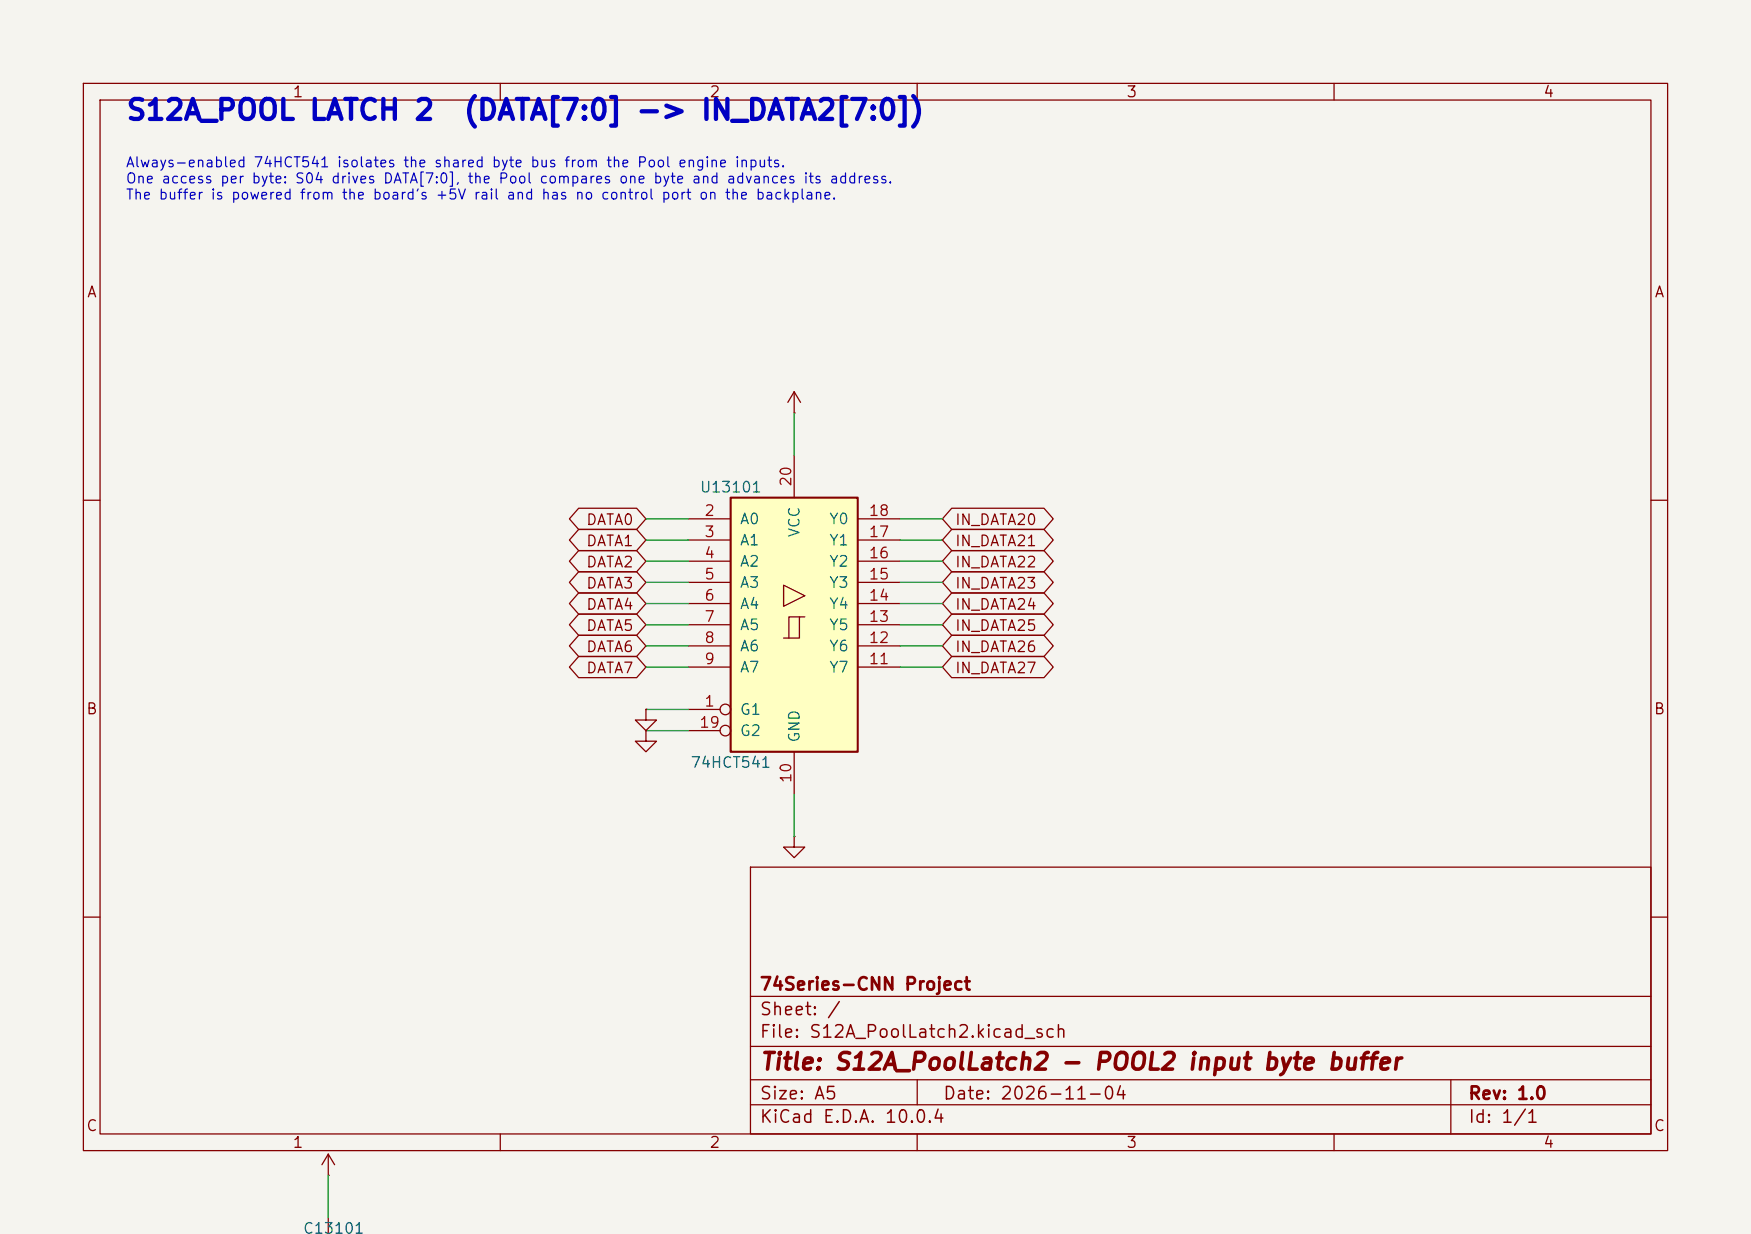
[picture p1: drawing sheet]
<svg xmlns="http://www.w3.org/2000/svg" width="210mm" height="148mm" viewBox="0 0 210 148" stroke-linecap="round" stroke-linejoin="round" font-family="sans-serif">
<path d="M0 0h210v148h-210z" fill="#f5f4ef" stroke="#f5f4ef" stroke-width=".12"/>
<g fill="none" stroke="#840000" stroke-width=".15">
<path d="M10 10h190v128h-190zM12 12h186v124h-186zM60 10v2M110 10v2M160 10v2M95.2 49.5h.1M95.2 47l-.7 1.3M95.2 47l.8 1.3M95.2 47v2.5M10 60h2M198 60h2M10 110h2"/>
<path d="M90 104h108v32h-108zM90 119.5h108M198 110h2M60 136v2M90 132.5h108M90 129.5h108M90 125.5h108M110 136v2M110 129.5v3M160 136v2M174 129.5v6.5"/>
</g>
<path d="M87.6 59.7h15.3v30.5h-15.3z" fill="#ffffc2"/>
<g fill="none" stroke="#840000" stroke-width=".15">
<path d="M95.2 54.6v5.1M69.4 68.6h7l1.1 1.3-1.1 1.2h-7l-1.1-1.2zM69.4 61h7l1.1 1.2-1.1 1.3h-7l-1.1-1.3zM69.4 78.7h7l1.1 1.3-1.1 1.3h-7l-1.1-1.3zM69.4 63.5h7l1.1 1.3-1.1 1.2h-7l-1.1-1.2zM69.4 66h7l1.1 1.3-1.1 1.3h-7l-1.1-1.3zM69.4 71.1h7l1.1 1.3-1.1 1.3h-7l-1.1-1.3zM69.4 73.7h7l1.1 1.2-1.1 1.3h-7l-1.1-1.3zM69.4 76.2h7l1.1 1.3-1.1 1.2h-7l-1.1-1.2zM82.5 62.2h5.1M82.5 64.8h5.1M82.5 67.3h5.1"/>
<path d="M82.5 69.9h5.1M82.5 72.4h5.1M82.5 74.9h5.1M82.5 77.5h5.1M94 70.2l2.5 1.3-2.5 1.2zM95.9 74h-1.3v2.5M96.5 74h-.6v2.5h-1.9M102.9 62.2h5M102.9 64.8h5M102.9 67.3h5M102.9 69.9h5M102.9 72.4h5"/>
<path d="M102.9 74.9h5M102.9 77.5h5M114.1 73.7h11.1l1.1 1.2-1.1 1.3h-11.1l-1.1-1.3zM114.1 66h11.1l1.1 1.3-1.1 1.3h-11.1l-1.1-1.3zM114.1 63.5h11.1l1.1 1.3-1.1 1.2h-11.1l-1.1-1.2zM114.1 61h11.1l1.1 1.2-1.1 1.3h-11.1l-1.1-1.3zM114.1 78.7h11.1l1.1 1.3-1.1 1.3h-11.1l-1.1-1.3zM114.1 76.2h11.1l1.1 1.3-1.1 1.2h-11.1l-1.1-1.2zM114.1 71.1h11.1l1.1 1.3-1.1 1.3h-11.1l-1.1-1.3zM114.1 68.6h11.1l1.1 1.3-1.1 1.2h-11.1l-1.1-1.2zM77.5 85.1v1.3h1.2l-1.2 1.2-1.3-1.2h1.3M77.5 85.1h.1"/>
<path d="M77.5 87.6v1.3h1.2l-1.2 1.3-1.3-1.3h1.3M77.5 87.6h.1M82.5 85.1h3.9M82.5 80h5.1M82.5 87.6h3.9M95.2 90.2v5.1M102.9 80h5M95.2 100.3v1.3h1.3l-1.3 1.3-1.2-1.3h1.2M95.2 100.3h.1M39.4 138.4v2.6M39.4 138.4l-.8 1.3M39.4 138.4l.7 1.3"/>
<path d="M39.4 141h.1M39.4 146.1v2"/>
<circle cx="87" cy="85.1" r=".63"/>
<circle cx="87" cy="87.6" r=".63"/>
</g>
<path d="M87.6 59.7h15.3v30.5h-15.3z" fill="none" stroke="#840000" stroke-width=".25"/>
<g fill="none" stroke="#009600" stroke-width=".15">
<path d="M95.2 49.5v5.1M77.5 64.8h5M77.5 62.2h5M77.5 77.5h5M77.5 69.9h5M77.5 72.4h5M77.5 74.9h5M77.5 67.3h5M107.9 64.8h5.1M107.9 62.2h5.1M107.9 77.5h5.1M107.9 69.9h5.1"/>
<path d="M107.9 72.4h5.1M107.9 74.9h5.1M107.9 67.3h5.1M77.5 85.1h5M77.5 80h5M77.5 87.6h5M95.2 95.3v5M107.9 80h5.1M39.4 141v5.1"/>
</g>
<g font-size="2.4" fill="#0000c2">
<text x="15" y="15">S12A_POOL LATCH 2</text>
<text x="55.5" y="15">(DATA[7:0] -&gt; IN_DATA2[7:0])</text>
</g>
<text font-size="2" fill="#840000" x="91" y="128.8">Title: S12A_PoolLatch2 - POOL2 input byte buffer</text>
<g font-size="1.5" fill="#840000">
<text x="91" y="119.2">74Series-CNN Project</text>
<text x="91" y="124.9">File: S12A_PoolLatch2.kicad_sch</text>
<text x="91" y="122.2">Sheet: /</text>
<text x="91" y="135.1">KiCad E.D.A. 10.0.4</text>
<text x="91" y="132.3">Size: A5</text>
<text x="113" y="132.3">Date: 2026-11-04</text>
<text x="176" y="132.3">Rev: 1.0</text>
<text x="176" y="135.1">Id: 1/1</text>
</g>
<g font-size="1.3" fill="#840000">
<text x="35" y="12">1</text>
<text x="85" y="12">2</text>
<text x="135" y="12">3</text>
<text x="185" y="12">4</text>
<text x="10.3" y="36">A</text>
<text x="198.4" y="36">A</text>
<text x="70.2" y="63.3">DATA0</text>
<text x="70.2" y="65.8">DATA1</text>
<text x="114.5" y="65.8">IN_DATA21</text>
<text x="114.5" y="63.3">IN_DATA20</text>
<text x="70.2" y="70.9">DATA3</text>
<text x="70.2" y="68.4">DATA2</text>
<text x="114.5" y="68.4">IN_DATA22</text>
<text x="114.5" y="70.9">IN_DATA23</text>
<text x="70.2" y="73.5">DATA4</text>
<text x="70.2" y="76">DATA5</text>
<text x="114.5" y="76">IN_DATA25</text>
<text x="114.5" y="73.5">IN_DATA24</text>
<text x="70.2" y="81.1">DATA7</text>
<text x="70.2" y="78.5">DATA6</text>
<text x="114.5" y="81.1">IN_DATA27</text>
<text x="114.5" y="78.5">IN_DATA26</text>
<text x="10.3" y="86">B</text>
<text x="198.3" y="86">B</text>
<text x="10.3" y="136">C</text>
<text x="198.3" y="136">C</text>
<text x="35" y="138">1</text>
<text x="85" y="138">2</text>
<text x="135" y="138">3</text>
<text x="185" y="138">4</text>
</g>
<g font-size="1.3" fill="#006464">
<text x="83.8" y="59.4">U13101</text>
<text x="88.6" y="63.2">A0</text>
<text x="88.6" y="65.7">A1</text>
<text x="96.2" y="64.5" transform="rotate(-90 96.2 64.5)">VCC</text>
<text x="99.4" y="65.7">Y1</text>
<text x="99.4" y="63.2">Y0</text>
<text x="88.6" y="68.3">A2</text>
<text x="88.6" y="70.8">A3</text>
<text x="99.4" y="70.8">Y3</text>
<text x="99.4" y="68.3">Y2</text>
<text x="88.6" y="73.4">A4</text>
<text x="88.6" y="75.9">A5</text>
<text x="99.4" y="75.9">Y5</text>
<text x="99.4" y="73.4">Y4</text>
<text x="88.6" y="78.4">A6</text>
<text x="88.6" y="81">A7</text>
<text x="99.4" y="81">Y7</text>
<text x="99.4" y="78.4">Y6</text>
<text x="88.6" y="86.1">G1</text>
<text x="88.6" y="88.6">G2</text>
<text x="96.2" y="89.2" transform="rotate(-90 96.2 89.2)">GND</text>
<text x="82.7" y="92.4">74HCT541</text>
<text x="36.2" y="148.3">C13101</text>
</g>
<g font-size="1.3" fill="#a90000">
<text x="95.2" y="58.5" transform="rotate(-90 95.2 58.5)">20</text>
<text x="84.4" y="62.2">2</text>
<text x="84.4" y="64.7">3</text>
<text x="104.1" y="64.7">17</text>
<text x="104.1" y="62.2">18</text>
<text x="84.4" y="67.3">4</text>
<text x="84.4" y="69.8">5</text>
<text x="104.1" y="69.8">15</text>
<text x="104.1" y="67.3">16</text>
<text x="84.4" y="72.4">6</text>
<text x="84.4" y="74.9">7</text>
<text x="84.4" y="77.4">8</text>
<text x="104.1" y="77.4">12</text>
<text x="104.1" y="74.9">13</text>
<text x="104.1" y="72.4">14</text>
<text x="84.4" y="80">9</text>
<text x="104.1" y="80">11</text>
<text x="83.8" y="87.6">19</text>
<text x="84.4" y="85.1">1</text>
<text x="95.2" y="94" transform="rotate(-90 95.2 94)">10</text>
</g>
<g font-size="1.2" fill="#0000c2">
<text x="15" y="20.4">Always-enabled 74HCT541 isolates the shared byte bus from the Pool engine inputs.</text>
<text x="15" y="22.3">One access per byte: S04 drives DATA[7:0], the Pool compares one byte and advances its address.</text>
<text x="15" y="24.2">The buffer is powered from the board's +5V rail and has no control port on the backplane.</text>
</g>
</svg>
